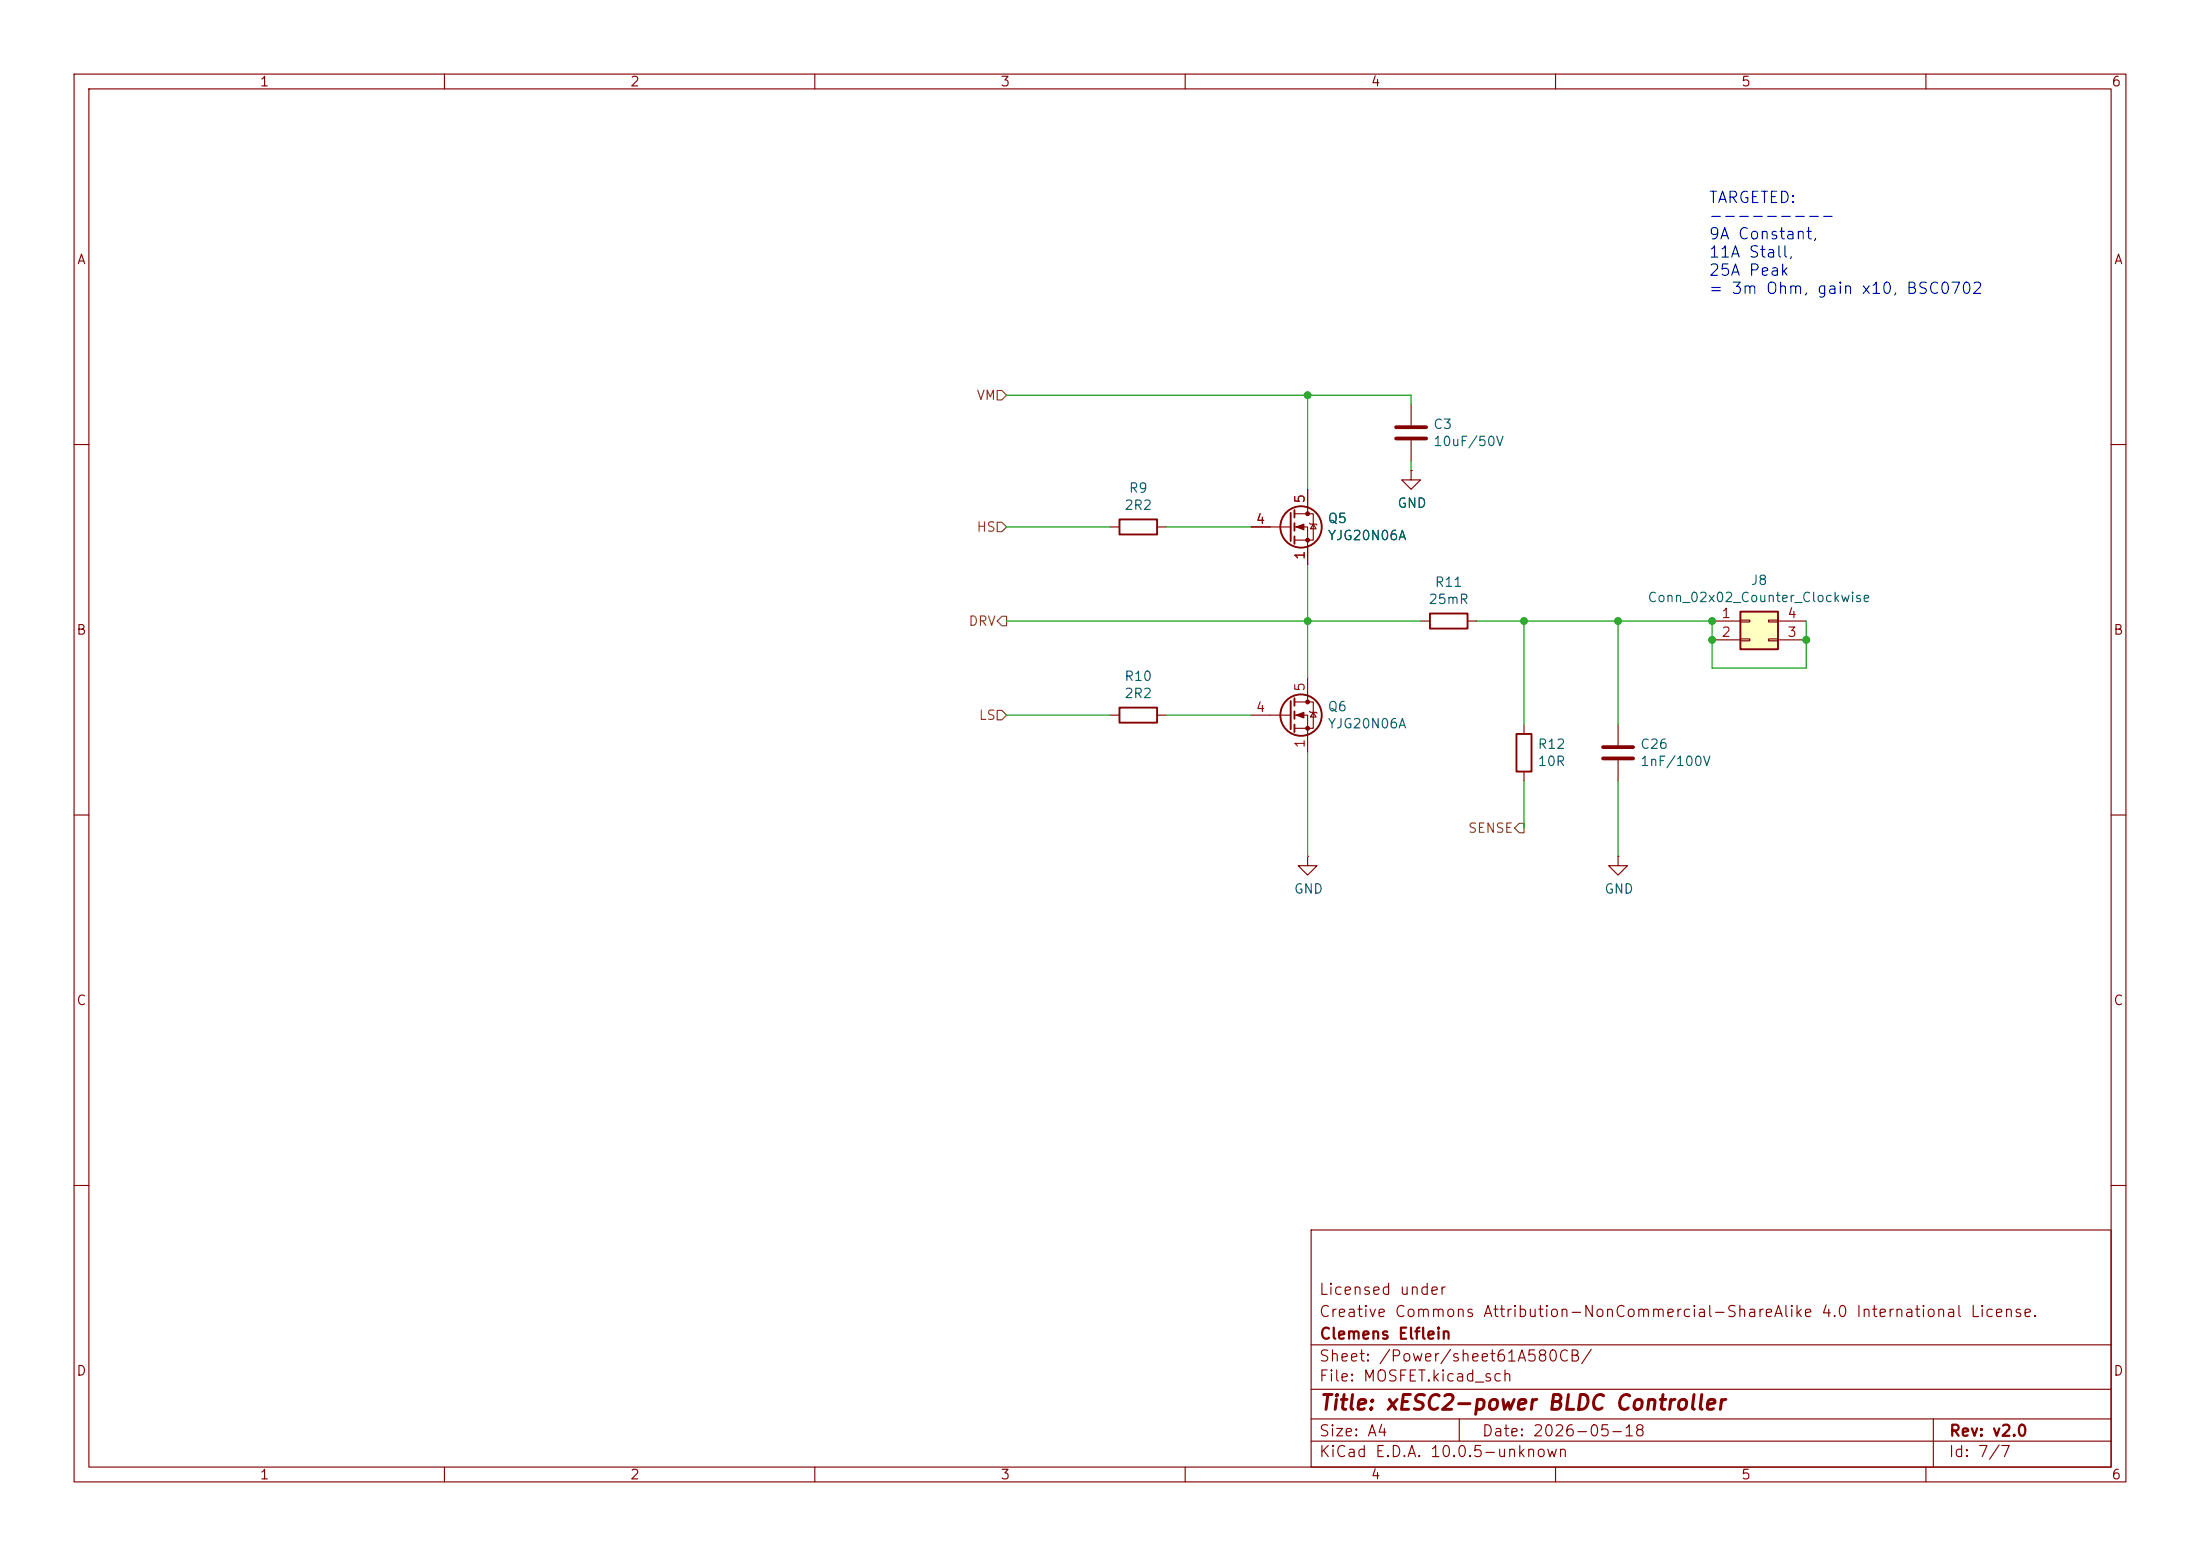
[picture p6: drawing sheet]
<svg xmlns="http://www.w3.org/2000/svg" width="297mm" height="210mm" viewBox="0 0 297 210" stroke-linecap="round" stroke-linejoin="round" font-family="sans-serif">
<g fill="none" stroke="#840000" stroke-width=".15">
<path d="M10 10h277v190h-277zM12 12h273v186h-273zM60 10v2M110 10v2M160 10v2M210 10v2M260 10v2M190.5 54.6v2.8M190.5 59.4v2.8M10 60h2M168.9 71.1h5.3M174.8 69.3h2.5v3.6h-2.5"/>
<path d="M174.8 71.1h1.7v5.1M176.5 66v3.3M176.8 70.6l.1 .1h.8l.1 .2M177.3 70.7l.4 .7h-.8zM190.5 63.5v1.3h1.3l-1.3 1.2-1.3-1.2h1.3M190.5 63.5h.1M285 60h2M149.9 96.5h1.2M156.2 96.5h1.3M191.8 83.8h1.2M198.1 83.8h1.3M205.7 97.8v1.3"/>
<path d="M10 110h2M205.7 104.1v1.3M285 110h2M10 160h2M177 166h108v32h-108zM285 160h2M60 198v2M110 198v2M160 198v2M177 194.5h108M177 191.5h108M177 187.5h108"/>
<path d="M177 181.5h108M197 191.5v3M210 198v2M260 198v2M261 191.5v6.5"/>
</g>
<g fill="none" stroke="#840000" stroke-width=".25">
<path d="M174.2 69.2v3.8M174.8 68.8v1.1M174.8 70.6v1M174.8 72.4v1M151.1 95.5h5.1v2h-5.1zM193 82.8h5.1v2h-5.1zM204.7 99.1h2.1v5h-2.1z"/>
<circle cx="175.6" cy="71.1" r="2.79"/>
</g>
<g fill="#840000" stroke="#840000" stroke-width=".15">
<path d="M175 71.1l1-.4v.8z"/>
<circle cx="176.5" cy="69.3" r=".25"/>
<circle cx="176.5" cy="72.9" r=".25"/>
</g>
<path d="M188.5 57.7h4M188.5 59.2h4" fill="none" stroke="#840000" stroke-width=".51"/>
<path d="M234.9 82.6h5.1v5h-5.1z" fill="#ffffc2"/>
<g fill="none" stroke="#840000" stroke-width=".25">
<path d="M151.1 70.1h5.1v2h-5.1zM174.2 94.6v3.8M174.8 94.2v1.1M174.8 96v1M174.8 97.8v1M234.9 82.6h5.1v5h-5.1z"/>
<circle cx="175.6" cy="96.5" r="2.79"/>
</g>
<g fill="none" stroke="#840000" stroke-width=".15">
<path d="M149.9 71.1h1.2M156.2 71.1h1.3M168.9 71.1h2.5M176.5 66v2.6M176.5 73.7v2.5M190.5 63.5h.1M168.9 96.5h5.3M174.8 94.7h2.5v3.6h-2.5M174.8 96.5h1.7v5.1M176.5 91.4v3.3M176.8 96l.1 .1h.8l.1 .2M177.3 96.1l.4 .7h-.8z"/>
<path d="M218.4 97.8v2.8M231.1 83.8h3.8M231.1 86.4h3.8M234.9 83.7h1.3v.2h-1.3zM234.9 86.2h1.3v.3h-1.3zM238.8 83.7h1.2v.2h-1.2zM238.8 86.2h1.2v.3h-1.2zM240 83.8h3.8M240 86.4h3.8M176.5 115.6v1.2h1.3l-1.3 1.3-1.2-1.3h1.2M176.5 115.6h.1M218.4 115.6v1.2h1.3l-1.3 1.3-1.2-1.3h1.2"/>
<path d="M218.4 115.6h.1M218.4 102.6v2.8"/>
</g>
<path d="M216.4 100.8h4.1M216.4 102.4h4.1" fill="none" stroke="#840000" stroke-width=".51"/>
<g fill="#840000" stroke="#840000" stroke-width=".15">
<path d="M175 96.5l1-.4v.8z"/>
<circle cx="176.5" cy="94.7" r=".25"/>
<circle cx="176.5" cy="98.3" r=".25"/>
</g>
<path d="M134.6 52.7h.7l.6 .6-.6 .7h-.7zM134.6 70.5h.7l.6 .6-.6 .7h-.7zM134.6 95.9h.7l.6 .6-.6 .7h-.7zM134.6 83.8l.7-.6h.6v1.3h-.6zM205.1 111.1h.6v1.3h-.6l-.6-.6z" fill="none" stroke="#725600" stroke-width=".15"/>
<g fill="none" stroke="#009600" stroke-width=".15">
<path d="M135.9 53.3h54.6v1.3M176.5 53.3v12.7M135.9 71.1h14M157.5 71.1h11.4M176.5 76.2v15.2M190.5 62.2v1.3M135.9 83.8h55.9M135.9 96.5h14M157.5 96.5h11.4M199.4 83.8h31.7v6.4h12.7v-6.4M205.7 83.8v14M218.4 83.8v14"/>
<path d="M176.5 101.6v14M205.7 105.4v6.4M218.4 105.4v10.2"/>
</g>
<g fill="#009600" stroke="#009600" stroke-width=".14">
<circle cx="176.5" cy="83.8" r=".46"/>
<circle cx="205.7" cy="83.8" r=".46"/>
<circle cx="176.5" cy="53.3" r=".46"/>
<circle cx="231.1" cy="83.8" r=".46"/>
<circle cx="243.8" cy="86.4" r=".46"/>
<circle cx="231.1" cy="86.4" r=".46"/>
<circle cx="218.4" cy="83.8" r=".46"/>
</g>
<text font-size="2" fill="#840000" x="178" y="190.8">Title: xESC2-power BLDC Controller</text>
<g font-size="1.5" fill="#0000c2">
<text x="230.6" y="27.8">TARGETED:</text>
<text x="230.6" y="30.2">---------</text>
<text x="230.6" y="32.7">9A Constant,</text>
<text x="230.6" y="35.2">11A Stall,</text>
<text x="230.6" y="37.6">25A Peak</text>
<text x="230.6" y="40.1">= 3m Ohm, gain x10, BSC0702</text>
</g>
<g font-size="1.5" fill="#840000">
<text x="178" y="178.1">Creative Commons Attribution-NonCommercial-ShareAlike 4.0 International License.</text>
<text x="178" y="175.1">Licensed under</text>
<text x="178" y="184.1">Sheet: /Power/sheet61A580CB/</text>
<text x="178" y="181.1">Clemens Elflein</text>
<text x="178" y="186.8">File: MOSFET.kicad_sch</text>
<text x="178" y="197">KiCad E.D.A. 10.0.5-unknown</text>
<text x="178" y="194.2">Size: A4</text>
<text x="200" y="194.2">Date: 2026-05-18</text>
<text x="263" y="197">Id: 7/7</text>
<text x="263" y="194.2">Rev: v2.0</text>
</g>
<g font-size="1.3" fill="#840000">
<text x="35" y="12">1</text>
<text x="85" y="12">2</text>
<text x="135" y="12">3</text>
<text x="185" y="12">4</text>
<text x="235" y="12">5</text>
<text x="285" y="12">6</text>
<text x="10.3" y="36">A</text>
<text x="285.3" y="36">A</text>
<text x="10.2" y="86">B</text>
<text x="285.2" y="86">B</text>
<text x="10.2" y="136">C</text>
<text x="285.2" y="136">C</text>
<text x="10.2" y="186">D</text>
<text x="285.2" y="186">D</text>
<text x="35" y="200">1</text>
<text x="85" y="200">2</text>
<text x="135" y="200">3</text>
<text x="185" y="200">4</text>
<text x="235" y="200">5</text>
<text x="285" y="200">6</text>
</g>
<g font-size="1.3" fill="#725600">
<text x="131.8" y="54.3">VM</text>
<text x="131.8" y="72.1">HS</text>
<text x="130.7" y="84.8">DRV</text>
<text x="132.1" y="97.5">LS</text>
<text x="198.1" y="112.7">SENSE</text>
</g>
<g font-size="1.3" fill="#006464">
<text x="193.4" y="58.2">C3</text>
<text x="193.4" y="60.5">10uF/50V</text>
<text x="151.7" y="69.1">2R2</text>
<text x="152.3" y="66.8">R9</text>
<text x="179.2" y="70.9">Q5</text>
<text x="188.6" y="68.9">GND</text>
<text x="179.2" y="73.2">YJG20N06A</text>
<text x="192.8" y="81.8">25mR</text>
<text x="193.6" y="79.5">R11</text>
<text x="222.3" y="81.6">Conn_02x02_Counter_Clockwise</text>
<text x="236.3" y="79.3">J8</text>
<text x="151.7" y="92.2">R10</text>
<text x="151.7" y="94.5">2R2</text>
<text x="179.2" y="96.3">Q6</text>
<text x="179.2" y="98.6">YJG20N06A</text>
<text x="207.5" y="101.4">R12</text>
<text x="221.3" y="101.4">C26</text>
<text x="207.5" y="103.7">10R</text>
<text x="221.3" y="103.7">1nF/100V</text>
<text x="174.6" y="120.9">GND</text>
<text x="216.5" y="120.9">GND</text>
</g>
<g font-size="1.3" fill="#a90000">
<text x="169.4" y="71">4</text>
<text x="176.4" y="68" transform="rotate(-90 176.4 68)">5</text>
<text x="176.4" y="75.7" transform="rotate(-90 176.4 75.7)">1</text>
<text x="232.3" y="83.7">1</text>
<text x="241.2" y="83.7">4</text>
<text x="232.3" y="86.3">2</text>
<text x="241.2" y="86.3">3</text>
<text x="176.4" y="93.4" transform="rotate(-90 176.4 93.4)">5</text>
<text x="169.4" y="96.4">4</text>
<text x="176.4" y="101.1" transform="rotate(-90 176.4 101.1)">1</text>
</g>
</svg>
